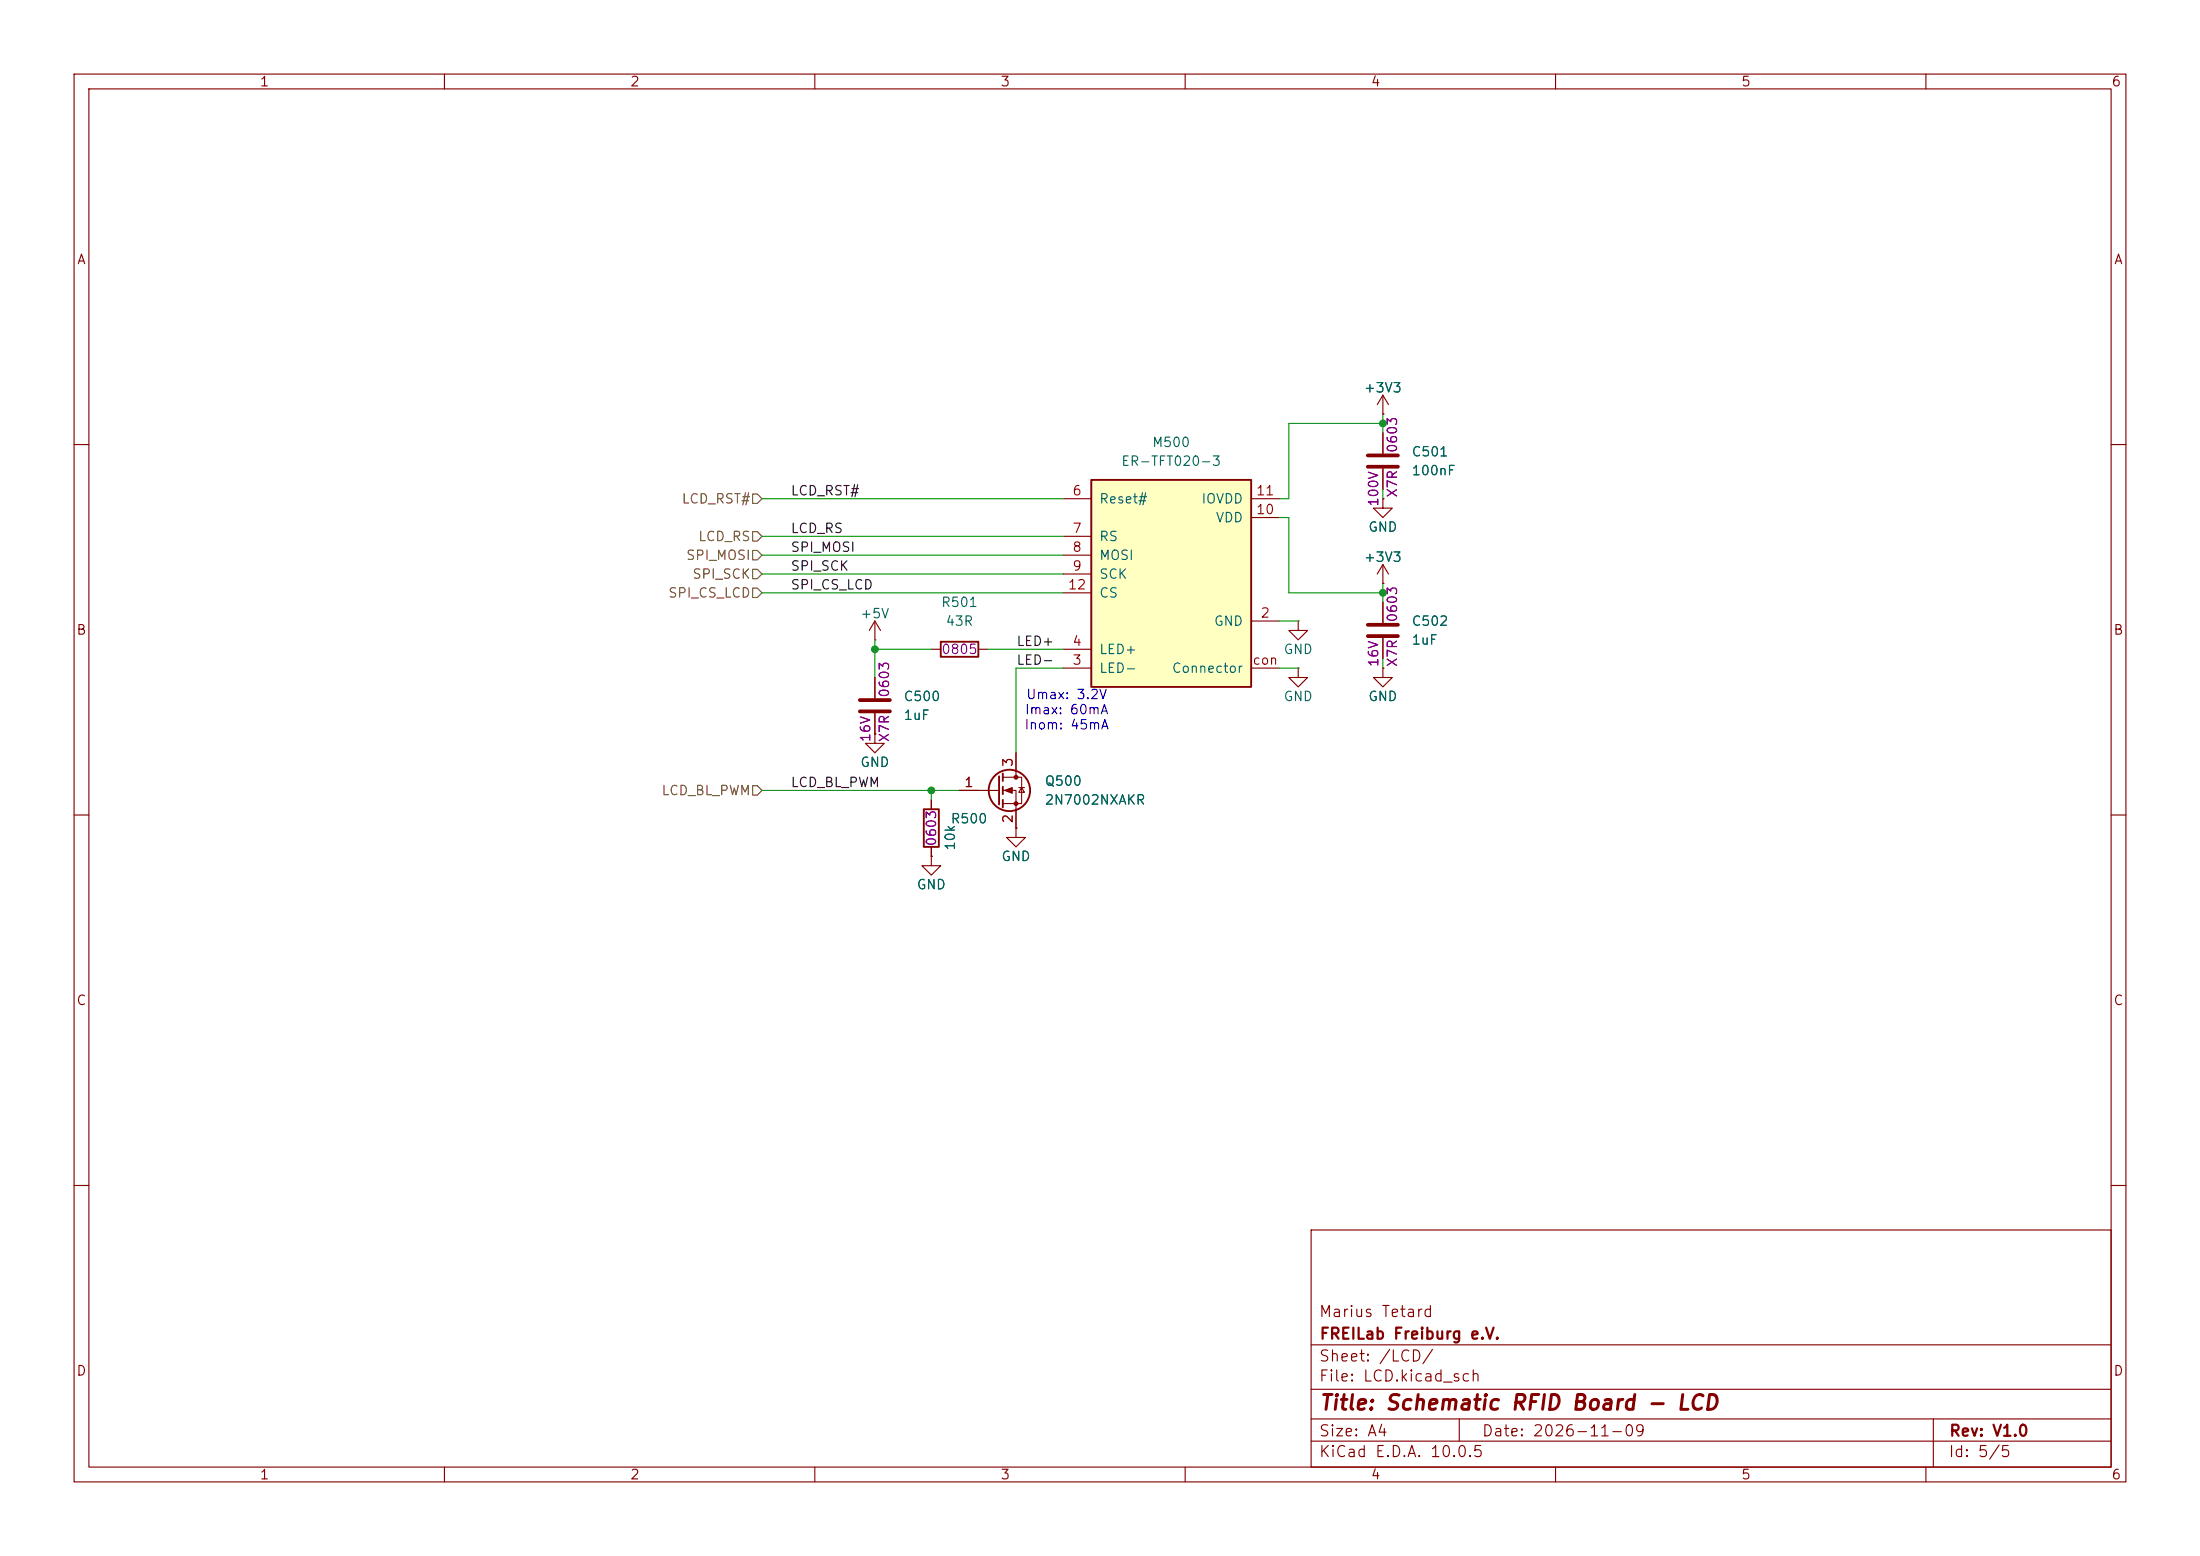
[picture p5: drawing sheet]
<svg xmlns="http://www.w3.org/2000/svg" width="297mm" height="210mm" viewBox="0 0 297 210" stroke-linecap="round" stroke-linejoin="round" font-family="sans-serif">
<g fill="none" stroke="#840000" stroke-width=".15">
<path d="M10 10h277v190h-277zM12 12h273v186h-273zM60 10v2M110 10v2M160 10v2M210 10v2M260 10v2M10 60h2M285 60h2M125.7 87.6h1.3M132.1 87.6h1.2M10 110h2"/>
<path d="M285 110h2M10 160h2M177 166h108v32h-108zM285 160h2M60 198v2M110 198v2M160 198v2M177 194.5h108M177 191.5h108M177 187.5h108M177 181.5h108M197 191.5v3"/>
<path d="M210 198v2M260 198v2M261 191.5v6.5"/>
</g>
<path d="M127 86.6h5.1v2h-5.1z" fill="none" stroke="#840000" stroke-width=".25"/>
<path d="M147.3 64.8h21.6v27.9h-21.6z" fill="#ffffc2"/>
<g fill="none" stroke="#840000" stroke-width=".25">
<path d="M147.3 64.8h21.6v27.9h-21.6zM124.7 109.2h2v5.1h-2zM134.9 104.8v3.8M135.4 104.4v1M135.4 106.2v1M135.4 108v1"/>
<circle cx="136.3" cy="106.7" r="2.79"/>
</g>
<g fill="none" stroke="#840000" stroke-width=".15">
<path d="M186.7 55.9h.1M186.7 53.3v2.6M186.7 58.4v2.8M186.7 53.3l-.8 1.3M186.7 53.3l.8 1.3M143.5 67.3h3.8M143.5 72.4h3.8M143.5 74.9h3.8M143.5 77.5h3.8M168.9 67.3h3.8M168.9 69.9h3.8M186.7 78.7h.1"/>
<path d="M186.7 67.3v1.3h1.3l-1.3 1.3-1.3-1.3h1.3M186.7 67.3h.1M186.7 76.2l-.8 1.3M186.7 76.2l.8 1.3M186.7 63.2v2.8M186.7 76.2v2.5M118.1 99.1v1.2h1.3l-1.3 1.3-1.3-1.3h1.3M118.1 99.1h.1M118.1 86.4h.1M118.1 83.8v2.6M118.1 91.4v2.8M118.1 96.3v2.8"/>
<path d="M118.1 83.8l-.8 1.3M118.1 83.8l.8 1.3M143.5 90.2h3.8M143.5 87.6h3.8M143.5 80h3.8M168.9 83.8h3.8M168.9 90.2h3.8M175.3 83.8v1.3h1.2l-1.2 1.3-1.3-1.3h1.3M175.3 83.8h.1M175.3 90.2v1.2h1.2l-1.2 1.3-1.3-1.3h1.3M175.3 90.2h.1M186.7 90.2v1.2h1.3l-1.3 1.3-1.3-1.3h1.3"/>
<path d="M186.7 90.2h.1M186.7 81.3v2.8M186.7 86.1v2.8M125.7 115.6v1.2h1.3l-1.3 1.3-1.2-1.3h1.2M125.7 115.6h.1M125.7 108v1.2M125.7 114.3v1.3M129.5 106.7h5.4M135.4 104.9h2.5v3.6h-2.5M135.4 106.7h1.8v5.1M137.2 111.8v1.2h1.2l-1.2 1.3-1.3-1.3h1.3M137.2 111.8h.1"/>
<path d="M137.2 101.6v3.3M137.5 106.3h.8M137.9 106.3l.4 .6h-.8z"/>
</g>
<path d="M184.7 61.5h4M184.7 63h4M116.1 94.5h4M116.1 96h4M184.7 84.3h4M184.7 85.9h4" fill="none" stroke="#840000" stroke-width=".51"/>
<g fill="#840000" stroke="#840000" stroke-width=".15">
<path d="M135.6 106.7l1.1-.4v.8z"/>
<circle cx="137.2" cy="104.9" r=".25"/>
<circle cx="137.2" cy="108.5" r=".25"/>
</g>
<path d="M101.6 66.7h.6l.7 .6-.7 .6h-.6zM101.6 76.8h.6l.7 .7-.7 .6h-.6zM101.6 79.4h.6l.7 .6-.7 .6h-.6zM101.6 74.3h.6l.7 .6-.7 .7h-.6zM101.6 71.8h.6l.7 .6-.7 .6h-.6zM101.6 106h.6l.7 .7-.7 .6h-.6z" fill="none" stroke="#725600" stroke-width=".15"/>
<g fill="none" stroke="#009600" stroke-width=".15">
<path d="M186.7 57.2h-12.7v10.1h-1.3M186.7 55.9v2.5M102.9 72.4h40.6M102.9 67.3h40.6M102.9 74.9h40.6M102.9 77.5h40.6M172.7 69.9h1.3v10.1h12.7M186.7 66v1.3M186.7 78.7v2.6M102.9 80h40.6M118.1 86.4v5M118.1 87.6h7.6"/>
<path d="M133.3 87.6h10.2M143.5 90.2h-6.3v11.4M172.7 90.2h2.6M172.7 83.8h2.6M186.7 88.9v1.3M102.9 106.7h26.6M125.7 106.7v1.3"/>
</g>
<g fill="#009600" stroke="#009600" stroke-width=".14">
<circle cx="186.7" cy="80" r=".46"/>
<circle cx="186.7" cy="57.2" r=".46"/>
<circle cx="125.7" cy="106.7" r=".46"/>
<circle cx="118.1" cy="87.6" r=".46"/>
</g>
<text font-size="2" fill="#840000" x="178" y="190.8">Title: Schematic RFID Board - LCD</text>
<g font-size="1.5" fill="#840000">
<text x="178" y="178.1">Marius Tetard</text>
<text x="178" y="184.1">Sheet: /LCD/</text>
<text x="178" y="181.1">FREILab Freiburg e.V.</text>
<text x="178" y="186.8">File: LCD.kicad_sch</text>
<text x="178" y="197">KiCad E.D.A. 10.0.5</text>
<text x="178" y="194.2">Size: A4</text>
<text x="200" y="194.2">Date: 2026-11-09</text>
<text x="263" y="197">Id: 5/5</text>
<text x="263" y="194.2">Rev: V1.0</text>
</g>
<g font-size="1.3" fill="#840000">
<text x="35" y="12">1</text>
<text x="85" y="12">2</text>
<text x="135" y="12">3</text>
<text x="185" y="12">4</text>
<text x="235" y="12">5</text>
<text x="285" y="12">6</text>
<text x="10.3" y="36">A</text>
<text x="285.3" y="36">A</text>
<text x="10.2" y="86">B</text>
<text x="285.2" y="86">B</text>
<text x="10.2" y="136">C</text>
<text x="285.2" y="136">C</text>
<text x="10.2" y="186">D</text>
<text x="285.2" y="186">D</text>
<text x="35" y="200">1</text>
<text x="85" y="200">2</text>
<text x="135" y="200">3</text>
<text x="185" y="200">4</text>
<text x="235" y="200">5</text>
<text x="285" y="200">6</text>
</g>
<g font-size="1.3" fill="#006464">
<text x="184" y="53.3">+3V3</text>
<text x="151.3" y="63.2">ER-TFT020-3</text>
<text x="155.4" y="60.7">M500</text>
<text x="190.5" y="61.9">C501</text>
<text x="190.5" y="64.5">100nF</text>
<text x="148.3" y="68.3">Reset#</text>
<text x="162.1" y="68.3">IOVDD</text>
<text x="164" y="70.8">VDD</text>
<text x="148.3" y="73.4">RS</text>
<text x="148.3" y="75.9">MOSI</text>
<text x="184" y="76.1">+3V3</text>
<text x="184.6" y="72.1">GND</text>
<text x="116" y="83.8">+5V</text>
<text x="127" y="82.2">R501</text>
<text x="148.3" y="78.4">SCK</text>
<text x="148.3" y="81">CS</text>
<text x="127.6" y="84.8">43R</text>
<text x="148.3" y="88.6">LED+</text>
<text x="163.8" y="84.8">GND</text>
<text x="173.2" y="88.6">GND</text>
<text x="190.5" y="84.8">C502</text>
<text x="190.5" y="87.3">1uF</text>
<text x="121.9" y="94.9">C500</text>
<text x="148.3" y="91.1">LED-</text>
<text x="158.1" y="91.1">Connector</text>
<text x="173.2" y="94.9">GND</text>
<text x="184.6" y="94.9">GND</text>
<text x="121.9" y="97.5">1uF</text>
<text x="116" y="103.8">GND</text>
<text x="141" y="106.4">Q500</text>
<text x="128.3" y="111.5">R500</text>
<text x="141" y="108.9">2N7002NXAKR</text>
<text x="129.2" y="114.9" transform="rotate(-90 129.2 114.9)">10k</text>
<text x="135.1" y="116.5">GND</text>
<text x="123.7" y="120.3">GND</text>
</g>
<g font-size="1.3" fill="#840084">
<text x="188.9" y="61.2" transform="rotate(-90 188.9 61.2)">0603</text>
<text x="186.4" y="68.5" transform="rotate(-90 186.4 68.5)">100V</text>
<text x="188.9" y="67.2" transform="rotate(-90 188.9 67.2)">X7R</text>
<text x="127" y="88.6">0805</text>
<text x="188.9" y="84.1" transform="rotate(-90 188.9 84.1)">0603</text>
<text x="120.3" y="94.2" transform="rotate(-90 120.3 94.2)">0603</text>
<text x="186.4" y="90.1" transform="rotate(-90 186.4 90.1)">16V</text>
<text x="188.9" y="90.1" transform="rotate(-90 188.9 90.1)">X7R</text>
<text x="117.8" y="100.3" transform="rotate(-90 117.8 100.3)">16V</text>
<text x="120.3" y="100.3" transform="rotate(-90 120.3 100.3)">X7R</text>
<text x="126.7" y="114.3" transform="rotate(-90 126.7 114.3)">0603</text>
</g>
<g font-size="1.3" fill="#725600">
<text x="91.9" y="68.3">LCD_RST#</text>
<text x="92.5" y="75.9">SPI_MOSI</text>
<text x="94.2" y="73.4">LCD_RS</text>
<text x="90.1" y="81">SPI_CS_LCD</text>
<text x="93.4" y="78.4">SPI_SCK</text>
<text x="89.2" y="107.6">LCD_BL_PWM</text>
</g>
<g font-size="1.3" fill="#0f0f0f">
<text x="106.7" y="67.2">LCD_RST#</text>
<text x="106.7" y="72.3">LCD_RS</text>
<text x="106.7" y="74.8">SPI_MOSI</text>
<text x="106.7" y="77.3">SPI_SCK</text>
<text x="106.7" y="79.9">SPI_CS_LCD</text>
<text x="137.1" y="87.5">LED+</text>
<text x="137.1" y="90">LED-</text>
<text x="106.7" y="106.6">LCD_BL_PWM</text>
</g>
<g font-size="1.3" fill="#a90000">
<text x="144.7" y="67.2">6</text>
<text x="169.5" y="69.7">10</text>
<text x="169.5" y="67.2">11</text>
<text x="144.7" y="72.3">7</text>
<text x="144.7" y="74.8">8</text>
<text x="144.7" y="77.3">9</text>
<text x="144.1" y="79.9">12</text>
<text x="170.1" y="83.7">2</text>
<text x="144.7" y="87.5">4</text>
<text x="144.7" y="90">3</text>
<text x="169" y="90">con</text>
<text x="130.1" y="106.5">1</text>
<text x="137" y="103.6" transform="rotate(-90 137 103.6)">3</text>
<text x="137" y="111.2" transform="rotate(-90 137 111.2)">2</text>
</g>
<g font-size="1.3" fill="#0000c2">
<text x="138.4" y="94.7">Umax: 3.2V</text>
<text x="138.2" y="98.8">Inom: 45mA</text>
<text x="138.3" y="96.7">Imax: 60mA</text>
</g>
</svg>
